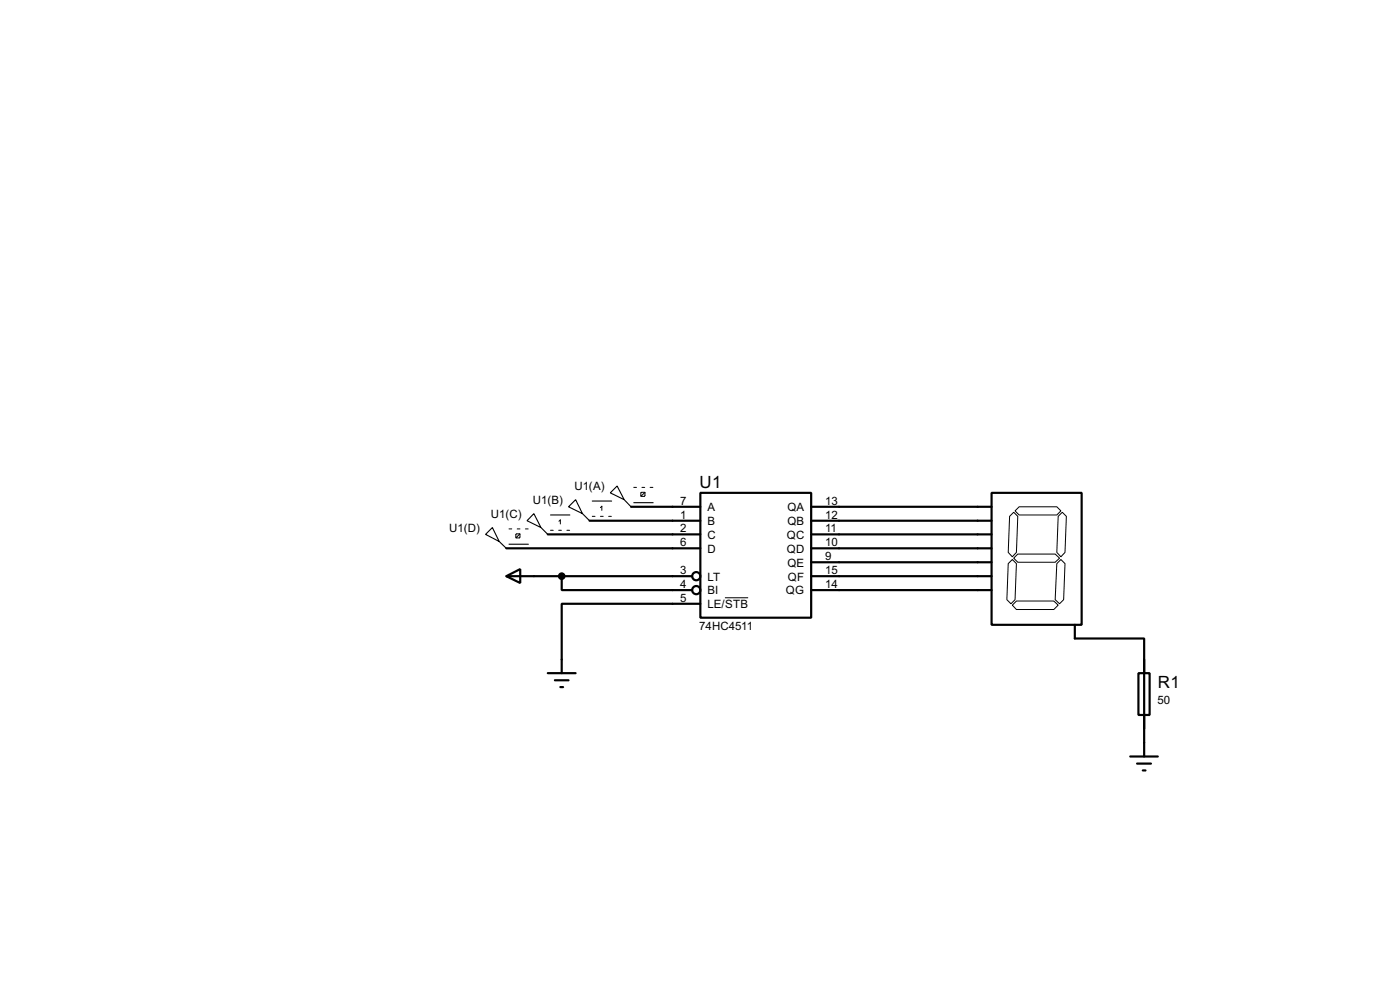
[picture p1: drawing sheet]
<svg xmlns="http://www.w3.org/2000/svg" width="256mm" height="180mm" viewBox="0 0 256 180" stroke-linecap="round" stroke-linejoin="round" font-family="sans-serif">
<g fill="none" stroke="#000" stroke-width=".4">
<path d="M100.4 97.8h27.9M108 95.3h20.3M115.6 92.8h12.7M128.3 90.2h20.3v22.9h-20.3zM148.6 92.8h33.1M148.6 95.3h33.1M148.6 97.8h33.1M181.7 90.2h16.5v24.2h-16.5zM92.8 105.5l2.5-1.3v2.5zM92.8 105.5h34M92.8 100.4h35.5M102.9 105.5v2.5h23.9"/>
<path d="M128.3 110.5h-25.4v12.7M148.6 105.5h33.1M148.6 100.4h33.1M148.6 102.9h33.1M148.6 108h33.1M196.9 114.4v2.5h12.7v21.6M100.4 123.2h5.1M101.7 124.5h2.5M102.7 125.8h.5M207.1 138.5h5M208.3 139.8h2.6M208.6 123.2h2v7.7h-2z"/>
<path d="M209.6 120.7v2.5M209.6 130.9v2.5M209.4 141h.5"/>
<circle cx="127.5" cy="105.5" r=".75"/>
<circle cx="127.5" cy="108" r=".75"/>
</g>
<g fill="none" stroke="#000" stroke-width=".18">
<path d="M94.5 97.8l.7-.1 .1 .1-.1 .7h-.5l-.2-.2zM95.3 97.7l-.8 .8M102.4 95.4l.3-.2v.7M110 92.9l.3-.2v.7M117.4 90.2l.7-.1 .1 .1-.1 .7h-.5l-.2-.2zM118.2 90.1l-.8 .8M185 94.5l.7-.7 .8 .7-.3 6.6-.7 .8-.8-.8zM186 93.5l.7-.7h6.9l.8 .7-.8 .8h-6.9zM193.9 94.5l.7-.7 .8 .7-.3 6.6-.7 .8-.8-.8zM132.8 109.4h4.3M184.7 103.2l.8-.8 .7 .8-.2 6.6-.8 .7-.7-.7zM185.5 110.8l.7-.8h6.9l.8 .8-.8 .8h-6.9z"/>
<path d="M185.7 102.2l.8-.8h6.8l.8 .8-.8 .7h-6.8zM193.6 103.2l.8-.8 .7 .8-.2 6.6-.8 .7-.8-.7z"/>
</g>
<circle cx="102.9" cy="105.5" r=".5" fill="#000" stroke="#000" stroke-width=".4"/>
<path d="M89 97.8l1.2-1.2 1.3 2.5zM91.5 99.1l1.3 1.3M93.3 99.6h3.5M97.8 94l1.3 2.6-2.5-1.3zM99.1 96.6l1.3 1.2M100.9 94.3h3.5M104.2 92.8l1.3-1.3 1.2 2.5zM106.7 94l1.3 1.3M108.5 91.7h3.6M111.8 90.2l1.3-1.2 1.3 2.5zM114.4 91.5l1.2 1.3M116.1 92h3.6" fill="none" stroke="#000" stroke-width=".2"/>
<path d="M93.3 96.8h3.5M100.9 97.1h3.5M108.5 94.5h3.6M116.1 89.2h3.6" fill="none" stroke="#fff" stroke-width=".18"/>
<path d="M93.3 96.8h3.5M100.9 97.1h3.5M108.5 94.5h3.6M116.1 89.2h3.6" fill="none" stroke="#000" stroke-width=".18" stroke-dasharray=".5 1"/>
<g font-size="3.5">
<text x="128.2" y="89.4">U1</text>
<text x="212.1" y="125.9">R1</text>
</g>
<g font-size="2.4">
<text x="105.2" y="89.8">U1(A)</text>
<text x="89.9" y="94.8">U1(C)</text>
<text x="97.6" y="92.3">U1(B)</text>
<text x="124.6" y="92.4">7</text>
<text x="124.6" y="94.9">1</text>
<text x="129.6" y="93.6">A</text>
<text x="144.2" y="93.6">QA</text>
<text x="151.2" y="92.4">13</text>
<text x="151.2" y="94.9">12</text>
<text x="82.3" y="97.4">U1(D)</text>
<text x="124.6" y="97.4">2</text>
<text x="124.6" y="100">6</text>
<text x="129.6" y="96.1">B</text>
<text x="129.6" y="98.6">C</text>
<text x="129.6" y="101.2">D</text>
<text x="144.1" y="98.6">QC</text>
<text x="144.1" y="101.2">QD</text>
<text x="144.2" y="96.1">QB</text>
<text x="151.2" y="97.4">11</text>
<text x="151.2" y="100">10</text>
<text x="124.6" y="105.1">3</text>
<text x="124.6" y="107.6">4</text>
<text x="129.6" y="106.3">LT</text>
<text x="144.2" y="103.7">QE</text>
<text x="144.3" y="106.3">QF</text>
<text x="151.2" y="102.5">9</text>
<text x="151.2" y="105.1">15</text>
<text x="151.2" y="107.6">14</text>
<text x="124.6" y="110.1">5</text>
<text x="129.6" y="108.8">BI</text>
<text x="129.6" y="111.3">LE/STB</text>
<text x="144" y="108.8">QG</text>
<text x="128.1" y="115.3">74HC4511</text>
<text x="212.1" y="128.9">50</text>
</g>
</svg>
